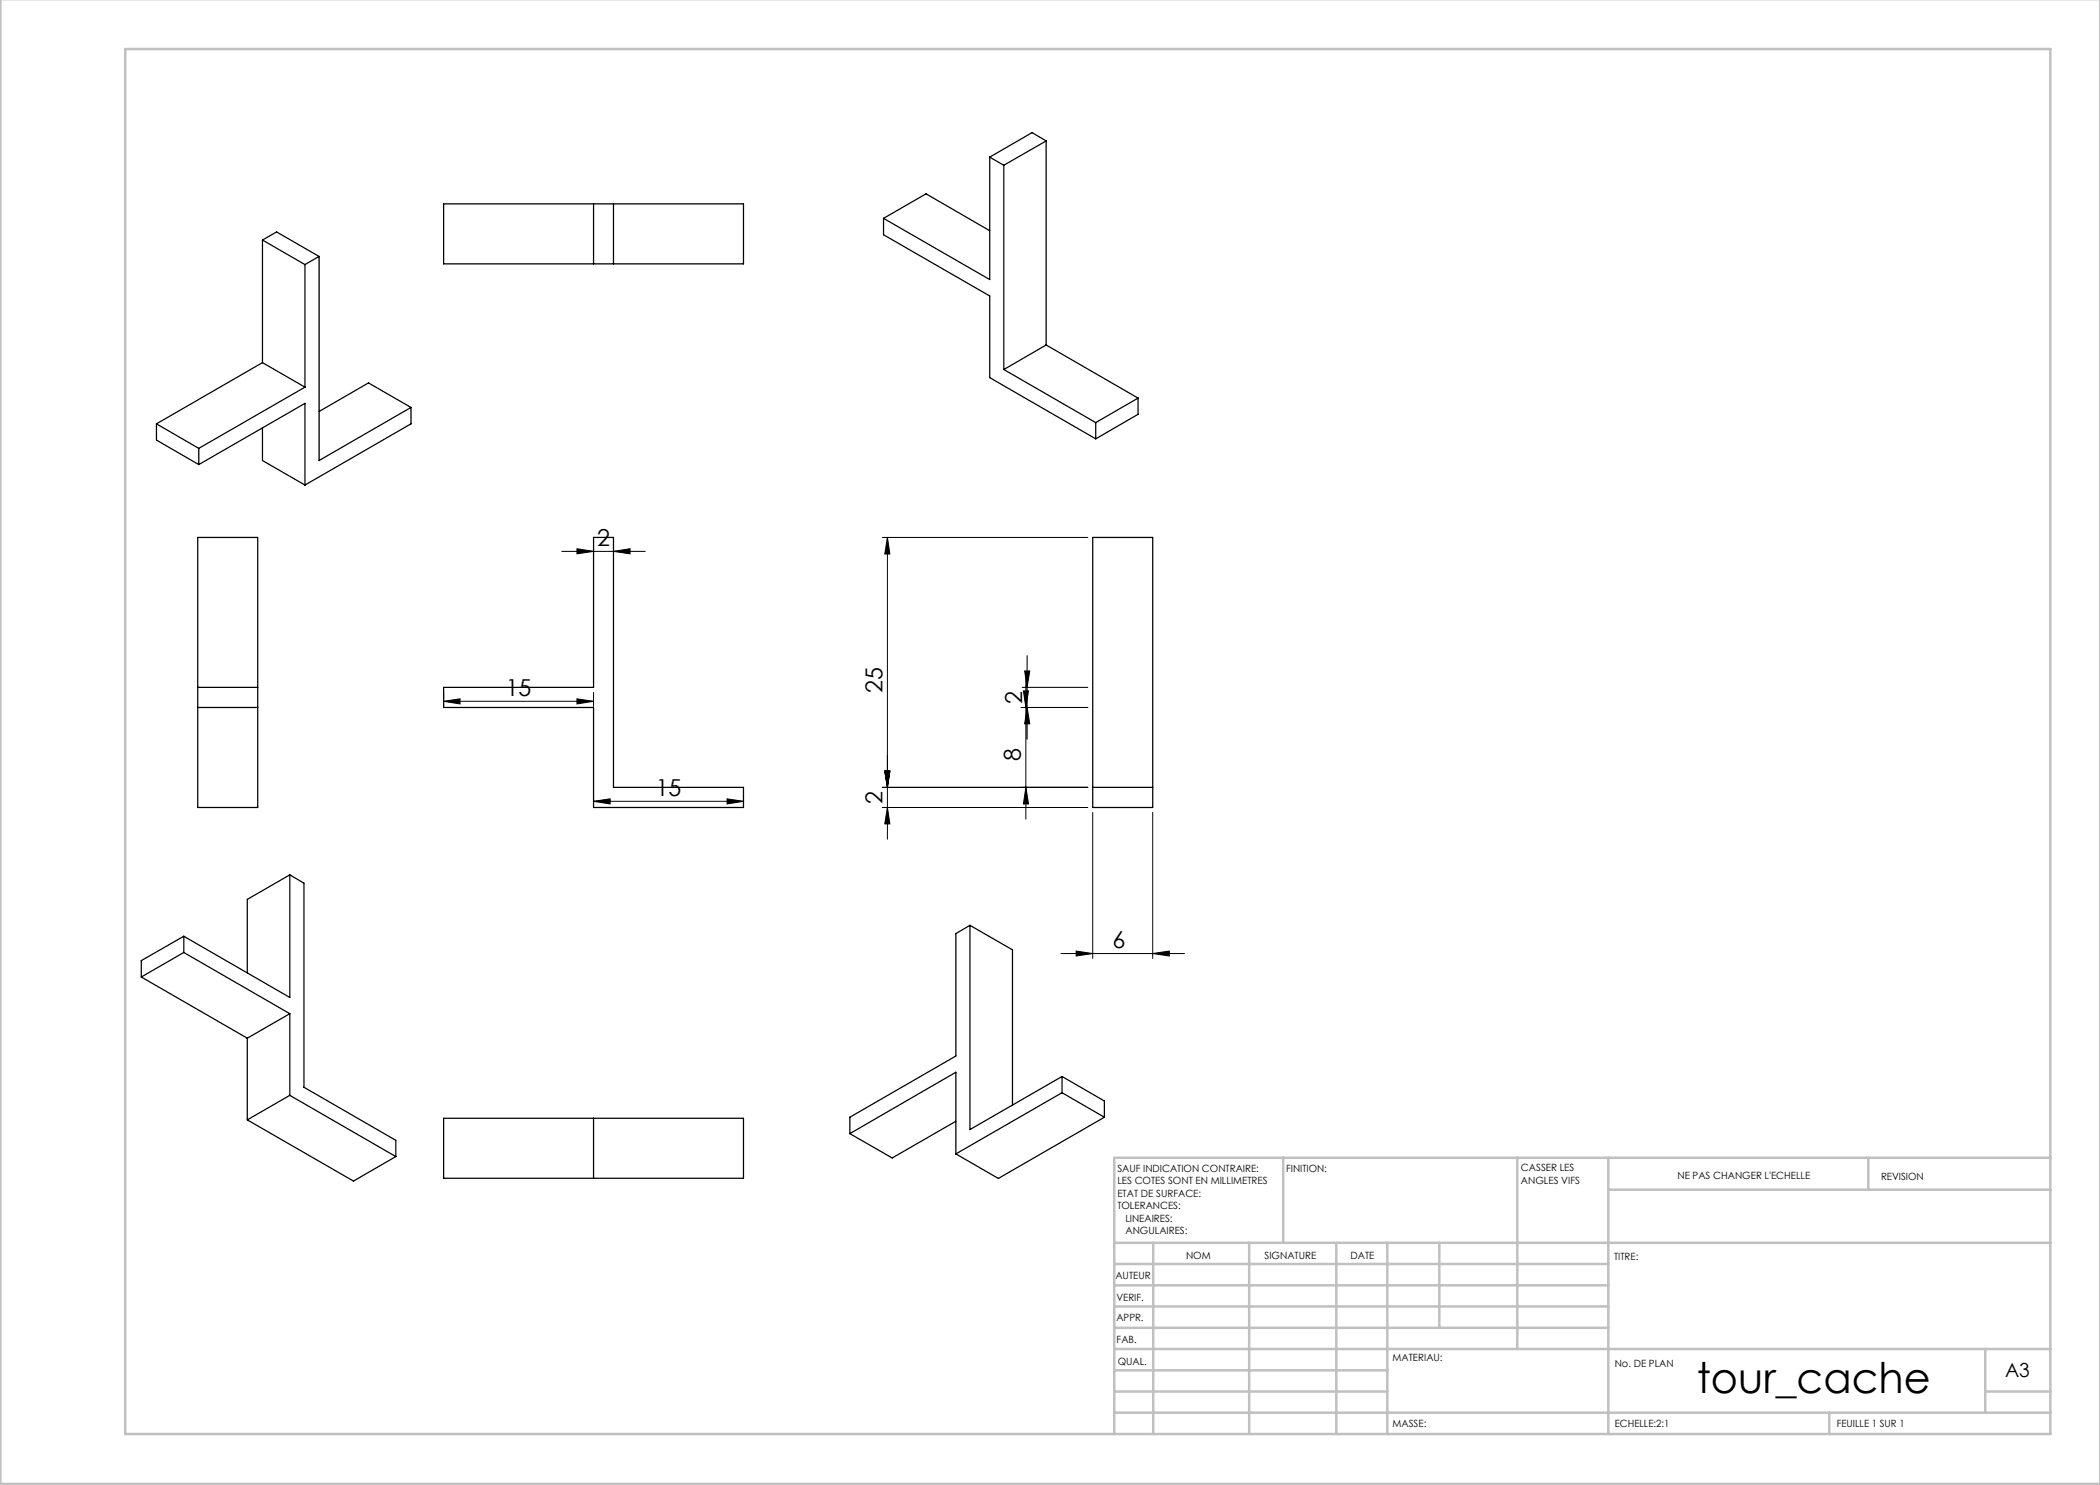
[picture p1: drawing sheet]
<svg xmlns="http://www.w3.org/2000/svg" width="420mm" height="297mm" viewBox="0 0 420 297" stroke-linecap="round" stroke-linejoin="round" font-family="sans-serif">
<g fill="none" stroke="#000" stroke-width=".2">
<path d="M112.4 110.3h16.6M115.4 109.7l3.3 .6-3.3 .5zM118.7 108.5v2.8M122.7 110.3l3.3-.6v1.1zM122.7 108.5v2.8M176.5 107.5h41.1M177.5 107.5l.5 3.3h-1zM177.5 107.5v60.3M88.7 138.5v2.8M115.4 139.8l3.3 .5-3.3 .5zM118.7 138.5v2.8M204.4 137.5h13.2"/>
<path d="M204.7 138.2h1l-.5 3.3zM204.9 134.2h1.1l-.6 3.3zM205.2 135.1v28.7M205.4 131.1v16.7M88.7 140.3l3.3-.5v1zM88.7 140.3h30M118.7 158.5v2.8M145.4 159.8l3.3 .5-3.3 .5zM148.7 158.5v2.8M176.5 157.5h41.1M177 154.2h1l-.5 3.3zM204.2 141.5h13.4"/>
<path d="M205.2 157.5l.5 3.3h-1zM205.4 141.5l.6 3.3h-1.1zM118.7 160.3l3.3-.5v1zM118.7 160.3h30M176.5 161.5h41.1M177.5 161.5l.5 3.3h-1zM218.5 162.5v29.2M230.5 162.5v29.2M212.2 190.7h24.7M215.2 190.2l3.3 .5-3.3 .5zM230.5 190.7l3.4-.5v1z"/>
</g>
<g fill="none" stroke="#c0c0c0" stroke-width=".5">
<path d="M.1 -.1v296.9h419.9M25 9.8h385.1v277h-385.1zM256.6 231.6v17M303.5 231.6v38.2M321.7 231.6v55.2M321.7 237.9h88.4M373.7 231.6v6.3M410.1 231.6h-187.3v55.2M222.8 248.6h187.3M222.8 257.1h98.9M222.8 252.8h98.9M230.6 248.6v38.2"/>
<path d="M249.8 248.6v38.2M267.3 248.6v38.2M277.5 248.6v38.2M287.9 248.6v17M222.8 265.6h98.9M222.8 261.3h98.9M222.8 278.3h54.7M222.8 274.1h54.7M222.8 269.8h187.3M397.1 278.3h13M397.1 269.8v12.7M222.8 282.5h187.3"/>
<path d="M365.9 282.5v4.3"/>
</g>
<g fill="#000">
<path d="M115.4 109.7l3.3 .6-3.3 .5zM122.7 110.3l3.3-.6v1.1zM118.7 160.3l3.3-.5v1zM145.4 159.8l3.3 .5-3.3 .5zM215.2 190.2l3.3 .5-3.3 .5zM230.5 190.7l3.4-.5v1z"/>
<path d="M115.4 139.8l3.3 .5-3.3 .5zM88.7 140.3l3.3-.5v1z"/>
<path d="M177 154.2h1l-.5 3.3zM177.5 107.5l.5 3.3h-1zM177.5 161.5l.5 3.3h-1zM177 154.2h1l-.5 3.3zM205.4 141.5l.6 3.3h-1.1zM204.9 134.2h1.1l-.6 3.3zM205.2 157.5l.5 3.3h-1zM204.7 138.2h1l-.5 3.3z"/>
</g>
<g fill="none" stroke="#000" stroke-width=".25">
<path d="M197.9 31.4v24.5l-21.2-12.2M197.9 31.4l2.9 1.7M200.8 33.1v40.8M209.2 28.2l-8.4 4.9M209.2 28.2v40.8M209.2 28.2l-2.8-1.7-8.5 4.9M52.5 48l8.5 4.9M52.5 48v24.5M52.5 48l2.8-1.6 8.5 4.9M61 52.9v24.5M63.8 51.3l-2.8 1.6M63.8 51.3v40.8l18.4-10.6"/>
<path d="M88.7 40.8h60v12h-60zM118.7 40.8v12M122.7 40.8v12M176.7 43.7v3.3l21.2 12.2v16.3l21.2 12.3M176.7 43.7l8.5-4.9 12.7 7.3M52.5 72.5l8.5 4.9M52.5 72.5l-21.2 12.3M61 77.4l-21.2 12.3M200.8 73.9l18.3 10.6M209.2 69l-8.4 4.9M209.2 69l18.4 10.6M227.6 79.6l-8.5 4.9"/>
<path d="M227.6 79.6v3.3l-8.5 4.9M31.3 84.8l8.5 4.9M31.3 84.8v3.2l8.5 4.9M39.8 92.9l21.2-12.2v16.3M39.8 89.7v3.2M52.5 85.6v6.5l8.5 4.9M82.2 81.5v3.3l-21.2 12.2M82.2 81.5l-8.5-4.9-9.9 5.7M219.1 84.5v3.3M39.5 107.5h12v54h-12zM118.7 107.5h4v50h26v4h-30v-20h-30v-4h30zM218.5 107.5h12v54h-12z"/>
<path d="M39.5 137.5h12M39.5 141.5h12M218.5 157.5h12M58 175v24.5l-21.2-12.2M58 175l2.8 1.6v40.8l18.4 10.7v3.2M58 175l-8.5 4.9v14.7M28.3 195.4l21.2 12.2M36.8 190.5l21.2 12.2M36.8 187.3v3.2M36.8 190.5l-8.5 4.9M36.8 187.3l-8.5 4.8v3.3M194 185.1l-2.8 1.6v24.5l-21.2 12.2v3.3"/>
<path d="M194 185.1v40.8l18.4-10.6M194 185.1l8.5 4.9v31M49.5 207.6v16.4M58 202.7v16.4M58 219.1l21.2 12.2M58 202.7l-8.5 4.9M58 219.1l-8.5 4.9M212.4 215.3v3.2M212.4 218.5l-21.2 12.3M212.4 218.5l8.5 4.9M212.4 215.3l8.5 4.9v3.2M49.5 224l21.2 12.2 8.5-4.9"/>
<path d="M88.7 223.7h60v12h-60zM118.7 223.7v12M170 226.7l21.2-12.2v16.3M191.2 224.3l-12.8 7.3-8.4-4.9M220.9 223.4l-21.2 12.3-8.5-4.9"/>
</g>
<text font-size="8.5" x="339.4" y="278.5">tour_cache</text>
<g font-size="4.7">
<text x="119.4" y="109.2">2</text>
<text x="101.1" y="139.2">15</text>
<text x="176.5" y="138.6" transform="rotate(-90 176.5 138.6)">25</text>
<text x="204.4" y="140.7" transform="rotate(-90 204.4 140.7)">2</text>
<text x="204.2" y="152.3" transform="rotate(-90 204.2 152.3)">8</text>
<text x="131.1" y="159.2">15</text>
<text x="176.5" y="160.9" transform="rotate(-90 176.5 160.9)">2</text>
<text x="222.5" y="189.7">6</text>
</g>
<text font-size="3.9" x="401" y="275.4">A3</text>
<g font-size="2">
<text x="223.5" y="234.4">SAUF INDICATION CONTRAIRE:</text>
<text x="223.5" y="236.9">LES COTES SONT EN MILLIMETRES</text>
<text x="223.5" y="239.4">ETAT DE SURFACE:</text>
<text x="257.2" y="234.4">FINITION:</text>
<text x="304.2" y="234.3">CASSER LES</text>
<text x="304.2" y="236.8">ANGLES VIFS</text>
<text x="335.5" y="235.8">NE PAS CHANGER L'ECHELLE</text>
<text x="376.2" y="236">REVISION</text>
<text x="223.5" y="241.9">TOLERANCES:</text>
<text x="225.1" y="244.4">LINEAIRES:</text>
<text x="225.1" y="246.9">ANGULAIRES:</text>
<text x="237.2" y="251.8">NOM</text>
<text x="252.9" y="251.7">SIGNATURE</text>
<text x="270.1" y="251.7">DATE</text>
<text x="223.1" y="255.9">AUTEUR</text>
<text x="322.8" y="252">TITRE:</text>
<text x="223.3" y="260.1">VERIF.</text>
<text x="223.3" y="264.2">APPR.</text>
<text x="223.3" y="268.6">FAB.</text>
<text x="223.5" y="272.9">QUAL.</text>
<text x="278.5" y="272.3">MATERIAU:</text>
<text x="323" y="273.4">No. DE PLAN</text>
<text x="278.5" y="285.3">MASSE:</text>
<text x="323" y="285.4">ECHELLE:2:1</text>
<text x="367.4" y="285.4">FEUILLE 1 SUR 1</text>
</g>
</svg>
